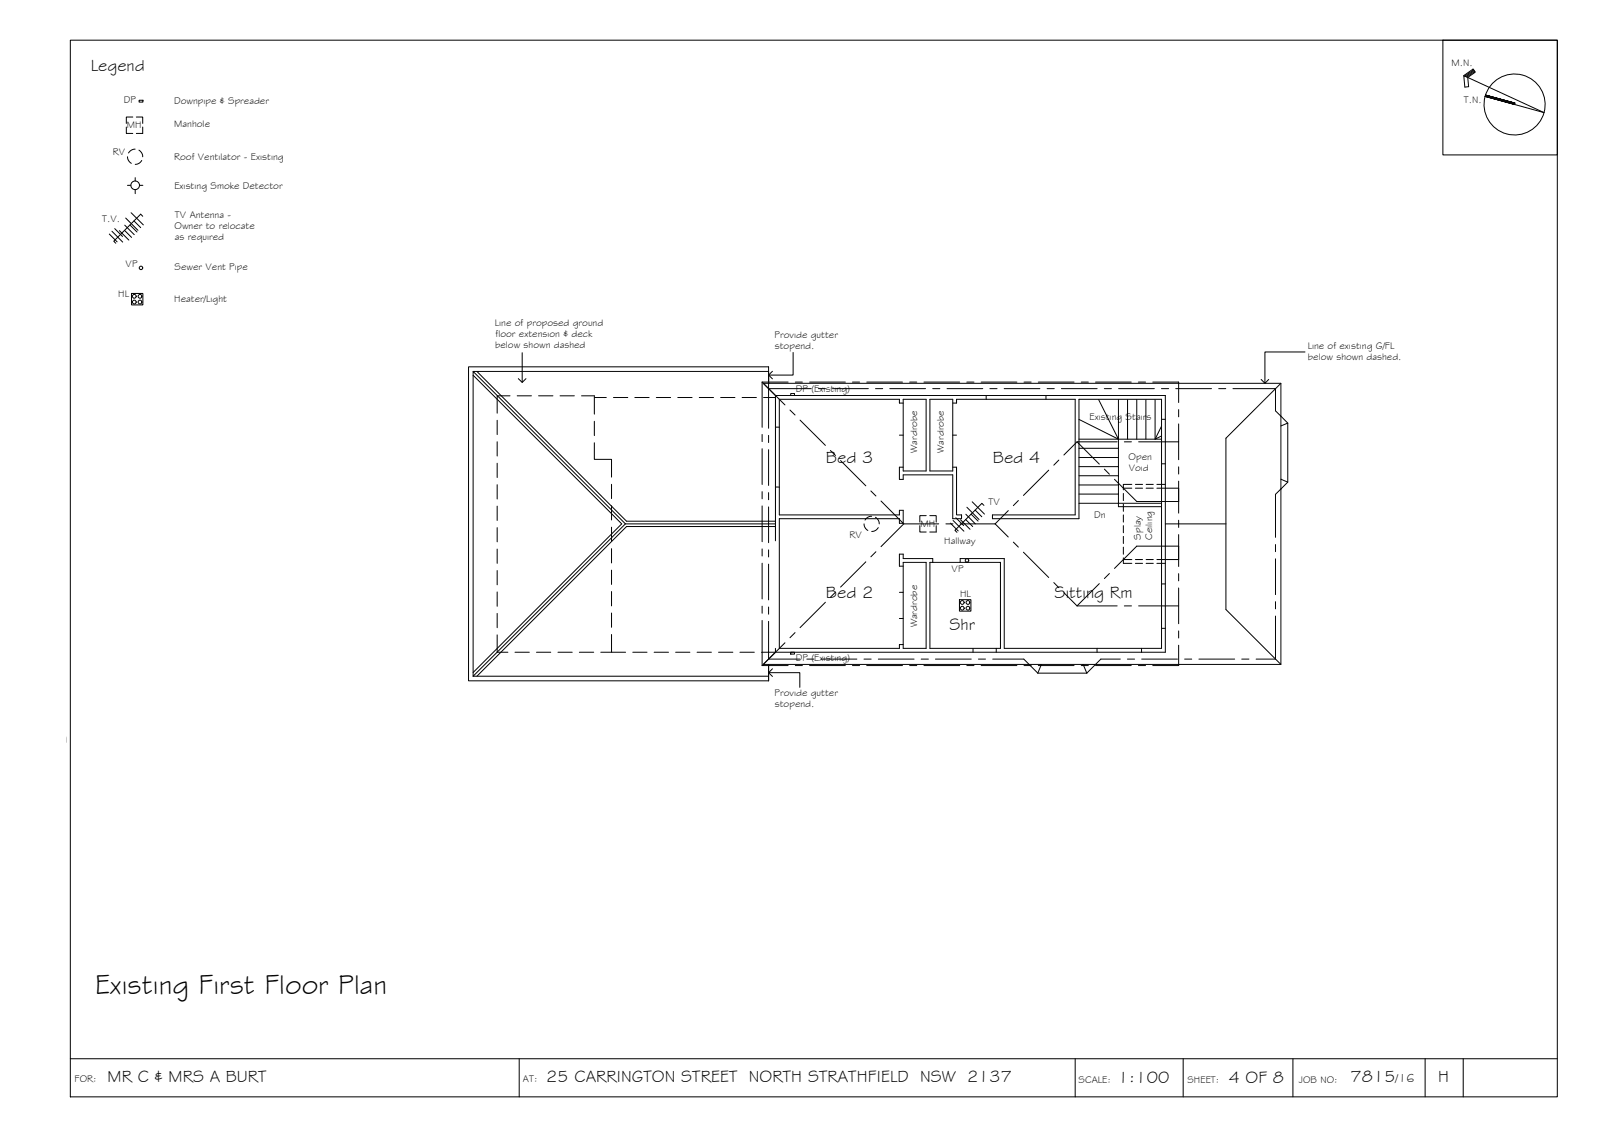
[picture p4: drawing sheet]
<svg xmlns="http://www.w3.org/2000/svg" width="420mm" height="297mm" viewBox="0 0 420 297" stroke-linecap="round" stroke-linejoin="round" font-family="sans-serif">
<!-- layer: BORDER -->
<g fill="none" stroke="#000" stroke-width=".26">
<path d="M18.4 10.5h390v277.1h-390zM378.4 10.5h30v30.1h-30zM383.9 19.8l2.4-1.7 .6 .8-2 1.4 .3 2.4-1 .1-.3-3 21 9.7-15.4-4.2M386.5 18.3l-2.3 1.7M386.7 18.5l-2.3 1.6M386.8 18.7l-2.1 1.5M389.6 24.9l7.7 2.1M18.4 277.6h390M136.2 277.6v10M282 277.6v10M310.3 277.6v10M339.1 277.6v10"/>
<path d="M373.8 277.6v10M383.8 277.6v10"/>
<circle cx="397.2" cy="27.4" r="8"/>
</g>
<!-- layer: SERVICES -->
<g fill="none" stroke="#000" stroke-width=".26">
<path d="M33.1 33.3v1.7h1.7M34.8 30.7h-1.7v1.7M35.4 39.1l-1 .3-.7 .7M35.8 30.7h1.6v1.7M36.4 39.4l.7 .6 .3 1.1M36.5 26.3h1v.5h-1zM37.4 33.3v1.7h-1.6M30.1 59.9l2 2.1M32.7 59l2.5 2.5M33 57.2l3.2 3.2M33.4 48.6h.9M33.5 41.1l.2 .9 .7 .8"/>
<path d="M34.1 59l1.8 1.8M34.4 55.8l3.2 3.2M35.1 57.9l1.8 1.8M35.5 46.6v.9M35.5 49.7v1.1M36.6 48.6h.9M37.2 42.1l-.6 .6-1.1 .4M37.4 56.7l-.5-.6-7.1 7.1 .6 .6M28.7 61.4l2 2M29.4 60.6l2.8 2.9M31.3 60.5l2.5 2.4M32.7 60.4l1.8 1.8"/>
<path d="M34.5 76.9h3v3h-3zM207.4 103.2h1v.5h-1zM226.6 137.3l.2 1 .8 .8M228.6 135.4l-1 .2-.7 .7M229.6 135.6l.7 .7 .3 1M230.3 138.3l-.5 .7-1.2 .3M241.2 137.8v1.7h1.7M242.9 135.2h-1.7v1.7M243.8 135.2h1.7v1.7M245.5 137.8v1.7h-1.7M249.3 137.2l2 2M250 136.5l2.8 2.8"/>
<path d="M250.7 135.7l2 2.1M251.9 136.3l2.5 2.5M253.3 136.2l1.8 1.8M253.3 134.8l2.5 2.5M253.6 133l3.2 3.2M254.7 134.8l1.8 1.8M255 131.6l3.2 3.2M255.7 133.7l1.8 1.8M258 132.5l-.5-.5-7 7 .5 .6M251.6 157.2h3v3h-3zM207.4 171h1v.5h-1z"/>
<circle cx="35.5" cy="48.6" r="1.13"/>
<circle cx="35.2" cy="79.2" r=".5"/>
<circle cx="35.2" cy="77.7" r=".5"/>
<circle cx="36.7" cy="79.2" r=".5"/>
<circle cx="36.7" cy="77.7" r=".5"/>
<circle cx="37" cy="70.2" r=".46"/>
<circle cx="252.4" cy="159.5" r=".5"/>
<circle cx="252.4" cy="157.9" r=".5"/>
<circle cx="253.6" cy="146.9" r=".46"/>
<circle cx="253.9" cy="159.5" r=".5"/>
<circle cx="253.9" cy="157.9" r=".5"/>
</g>
<!-- layer: EXISTING -->
<g fill="none" stroke="#000" stroke-width=".26">
<path d="M203.4 112h1M235.9 114.1h1M236.9 105.7h-1v-1h-31.5v30.3h31.5v-1.2h1v3.4h-1v-1.2h-31.5v34h31.5v-1h1M236.9 104.7h6v18.8h-6zM243.9 104.7h6v18.8h-6zM249.9 105.7h1v-1h31.1v30.3h-21.7v1h22.7v-31.3h21.6v65.3h-41.2v-23.6h-11.6v1M249.9 114.1h1M258.6 103.7v1M274.3 103.7v1M283 115.1h21.6M283 117.5h10.3M283 119.9h10.3"/>
<path d="M288.1 104.8l5.2 10.3-10.3-5.1M293.3 104.8v28h11.3M295.7 104.8v10.3M298.1 104.8v10.3M300.5 104.8v10.3M302.9 104.8v10.3M304.6 111.7l-1.7 3.4 1.7-.8M304.6 109.9h1M203.4 127.7h1M236.9 122.5h-1v3.2h1v-1.2h13v11.5h2.3v-1h-1.3v-12.5h-1M283 122.3h10.3M283 124.7h10.3"/>
<path d="M283 127.1h10.3M283 129.5h10.3M283 131.9h21.6M294.6 129.4v1.8M294.6 132.2v1.9M294.6 135v1.9M294.6 137.8v1.9M294.6 128h2.2M296.8 127h-2.2v1.4M297.8 127h1.9M297.8 128h1.9M300.6 127h1.9"/>
<path d="M300.6 128h1.9M303.4 127h2.2M303.4 128h2.2M304.6 121.6h1M203.4 141.8v-38.1h102.2v67.3h-102.2v-1M235.9 155.3h1M236.9 147.4h6v22.6h-6zM243.9 147.4h18.5v22.6h-18.5zM244.6 147.4v-1h-7.7v-1.1h-1v3.1h1M294.6 146.3v1.4h2.2M294.6 146.7h2.2M294.6 140.6v1.9"/>
<path d="M294.6 143.4v1.9M297.8 147.7h1.9M297.8 146.7h1.9M300.6 147.7h1.9M300.6 146.7h1.9M303.4 147.7h2.2M303.4 146.7h2.2M304.6 153.1h1M235.9 162.2h1M255.2 170v1M261.3 170v1M287.7 170v1"/>
<path d="M299.4 170v1M304.6 164.7h1"/>
</g>
<!-- layer: ROOFPLAN EXIST. -->
<g fill="none" stroke="#000" stroke-width=".26">
<path d="M199.9 100.2h6.8M199.9 100.2v11.8M199.9 113.9v1.9M199.9 117.6v9.4M199.9 100.2l6 6M203.4 103.7l-3.2-3.2h135.7v73.7h-135.7l3.2-3.2M207.2 107.5l1.3 1.3M208.6 100.2h1.8M209.8 110.1l6.7 6.7M212.3 100.2h9.4M217.8 118.1l1.3 1.3M223.6 100.2h1.9"/>
<path d="M227.3 100.2h9.4M238.6 100.2h1.8M242.3 100.2h9.4M253.6 100.2h1.8M257.3 100.2h9.4M268.6 100.2h1.9M272.3 100.2h9.4M282.5 115.8h10.5M282.5 115.8l5.8 5.9M282.5 115.8l-3.5 3.5M283.6 100.2h1.8M287.3 100.2h9.4"/>
<path d="M294.9 115.8h1.8M298.6 100.2h1.8M298.6 115.8h10.5M302.3 100.2h6.8v5.3M309.1 107.4v1.9M309.1 111.1v9.4M335.9 109.1l1.8 1.8M335.9 100.5l-14.4 14.4v44.9l14.4 14.4M337.7 110.9v15.5l-1.8 1.8M337.7 110.9l-1.8 .8M199.9 128.9v1.9M199.9 132.6v9.4"/>
<path d="M220.5 120.7l6.6 6.7M228.4 128.7l1.3 1.3M231.1 131.4l5.9 5.9M237 137.3l-5.9 6M237 137.3h9.2M248.1 137.3h1.8M251.8 137.3h9.2M261 137.3l3.4 3.5M264.4 133.9l-3.4 3.4M267.1 131.2l-1.3 1.4M275 123.3l-6.6 6.6M277.7 120.6l-1.3 1.4"/>
<path d="M289.7 123l1.3 1.3M292.3 125.7l5.8 5.8h11v-5.4M305.6 128h3.5v6.5M305.6 137.3h15.9M309.1 122.4v1.9M309.1 136.4v1.9M335.9 125.6l1.8 .8M199.9 143.9v1.9M199.9 147.7v9.3M199.9 158.9v1.9M216.5 157.9l-6.7 6.6M219.1 155.3l-1.3 1.3"/>
<path d="M227.1 147.3l-6.6 6.6M229.7 144.6l-1.3 1.4M265.8 142.1l1.3 1.3M268.4 144.8l6.6 6.6M276.4 152.7l1.3 1.4M279 155.4l3.5 3.4M282.5 158.8h10.5M288.3 153l-5.8 5.8M291 150.4l-1.3 1.3M294.9 158.8h1.8M298.6 158.8h10.5M305.6 146.7h3.5"/>
<path d="M309.1 140.2v8.3M309.1 150.4v1.9M309.1 154.1v9.4M309.1 143.2h-11l-5.8 5.8M199.9 174.5h6.8M199.9 162.7v11.8M205.9 168.5l-6 6M208.5 165.9l-1.3 1.3M208.6 174.5h1.8M212.3 174.5h9.4M223.6 174.5h1.9M227.3 174.5h9.4"/>
<path d="M238.6 174.5h1.8M242.3 174.5h9.4M253.6 174.5h1.8M257.3 174.5h9.4M268.6 174.5h1.9M269.9 174.2l2.3 2.3M272.2 176.5h12.8M272.3 174.5h9.4M273.1 174.2l-.9 2.3M283.6 174.5h1.8M284.1 174.2l.9 2.3M287.3 174.5h9.4"/>
<path d="M287.3 174.2l-2.3 2.3M298.6 174.5h1.8M309.1 169.2v5.3h-6.8M309.1 165.4v1.9"/>
</g>
<!-- layer: BORDER -->
<g fill="#000" stroke="#000" stroke-width=".26">
<path d="M389.5 25.3l7.8 2zM389.6 25l7.7 2.3-7.8-2z"/>
<path d="M389.6 25l7.7 2.3v-.3zM389.6 24.9l7.7 2.1z"/>
</g>
<!-- layer: NEWWORK -->
<g fill="none" stroke="#000" stroke-width=".26">
<path d="M124.1 97.4h77.5v3.1v-4.3h-78.7v82.3h78.7M124.1 98.4l39 38.9-39 39M125.1 97.4l39.2 39.2h39.1M130.4 110.2v3.7M130.4 115.8v3.8M133.8 103.8h-3.4v4.5M135.6 103.8h3.8M141.3 103.8h3.7M146.9 103.8h3.7M152.5 103.8h3.4v.4M155.9 116.1v4.3h4.5v4.7M155.9 110.4v3.8"/>
<path d="M159 104.2h-3.1v4.4M160.9 104.2h3.7M166.5 104.2h3.8M172.1 104.2h3.8M177.8 104.2h3.7M183.4 104.2h3.7M189 104.2h3.8M194.6 104.2h3.8M200.3 104.2h3.1M130.4 121.4v3.8M130.4 127.1v3.7M130.4 132.7v3.8"/>
<path d="M130.4 138.3v3.8M160.4 127v3.7M160.4 132.6v3.7M160.4 138.2v3.8M164 137.3l-39.9-39.9v79.9M164 137.3l-39.9 40M164 137.3h39.4M203.4 138h-39.1l-39.2 39.3M130.4 143.9v3.8M130.4 149.6v3.7M130.4 155.2v3.8M160.4 143.8v3.8"/>
<path d="M160.4 149.5v3.7M160.4 155.1v3.7M124.1 177.3h77.5M130.4 166.4v4.6h2.8M130.4 160.8v3.8M135.1 171h3.7M140.7 171h3.7M146.3 171h3.8M151.9 171h3.8M157.6 171h2.8M160.4 166.3v4.7h3.7M160.4 160.7v3.8"/>
<path d="M166 171h3.7M171.6 171h3.7M177.2 171h3.7M182.8 171h3.8M188.5 171h3.7M194.1 171h3.7M199.7 171h3.7M201.6 174.2v4.3z"/>
</g>
<!-- layer: 0 -->
<path d="M135.9 99.3l1.1 1 1-1M137 92.5v7.8M202.6 97.3l-1 1 1 1M208 92.4v5.9h-6.4M330.8 99.5l1 1 .9-1M342.3 92.3h-10.5v8.2M201.6 176.4h8.2v3.8M202.6 175.3l-1 1.1 1 .9" fill="none" stroke="#000" stroke-width=".26"/>
<!-- layer: ROOFPLAN NEW -->
<g fill="none" stroke="#000" stroke-width=".26">
<path d="M201.6 97.9v14.4M201.6 101.9h11.2M201.6 114.1v1.9M201.6 117.9v9.4M214.6 101.9h1.9M218.4 101.9h9.3M229.6 101.9h1.9M233.4 101.9h9.3M244.6 101.9h1.9M248.4 101.9h9.4M259.6 101.9h1.9M263.4 101.9h9.3"/>
<path d="M274.6 101.9h1.9M278.4 101.9h9.3M289.6 101.9h1.9M293.4 101.9h9.4M304.6 101.9h1.9M308.4 101.9h9.3M319.6 101.9h1.9M323.4 101.9h11.1v5.8l1.4 1.4M201.6 129.2v1.8M201.6 132.9v9.4M335.9 128.2l-1.4 1.4v11.3M201.6 144.2v1.8"/>
<path d="M201.6 147.9v9.4M201.6 159.1v1.9M334.5 142.8v1.8M334.5 146.5v9.4M334.5 157.7v1.9M201.6 162.9v9.9h8.1M211.6 172.8h1.9M215.4 172.8h9.3M226.6 172.8h1.9M230.4 172.8h9.3M241.6 172.8h1.9M245.3 172.8h9.4"/>
<path d="M256.6 172.8h1.9M260.4 172.8h8.1l1.4 1.4M293.8 172.8h-5.1l-1.4 1.4M295.7 172.8h1.9M299.4 172.8h9.4M310.7 172.8h1.9M314.4 172.8h9.4M325.7 172.8h1.9M334.5 161.5v11.3h-5.1"/>
</g>
<text font-size="7.5" x="25" y="260.6">Existing First Floor Plan</text>
<g font-size="4.5">
<text x="23.8" y="18.5">Legend</text>
<text x="216.6" y="121.3">Bed 3</text>
<text x="260.4" y="121.3">Bed 4</text>
<text x="216.6" y="156.8">Bed 2</text>
<text x="276.6" y="156.9">Sitting Rm</text>
<text x="249" y="165.1">Shr</text>
<text x="28.2" y="283.6">MR C &amp; MRS A BURT</text>
<text x="143.3" y="283.6">25 CARRINGTON STREET NORTH STRATHFIELD NSW 2137</text>
<text x="293.2" y="283.9">1:100</text>
<text x="322.3" y="283.9">4 OF 8</text>
<text x="354.2" y="283.8">7815</text>
<text x="377.2" y="283.7">H</text>
</g>
<text font-size="3.2" x="366" y="283.8">/16</text>
<g font-size="2.6">
<text x="380.7" y="17.3">M.N.</text>
<text x="32.5" y="27">DP</text>
<text x="45.7" y="27.3">Downpipe &amp; Spreader</text>
<text x="383.9" y="27">T.N.</text>
<text x="33.3" y="33.6">MH</text>
<text x="45.7" y="33.2">Manhole</text>
<text x="29.6" y="40.6">RV</text>
<text x="45.7" y="42">Roof Ventilator - Existing</text>
<text x="45.7" y="49.5">Existing Smoke Detector</text>
<text x="26.8" y="58.3">T.V.</text>
<text x="45.9" y="57.2">TV Antenna -</text>
<text x="45.8" y="60.1">Owner to relocate</text>
<text x="45.8" y="63">as required</text>
<text x="32.9" y="70.1">VP</text>
<text x="45.8" y="70.9">Sewer Vent Pipe</text>
<text x="31" y="77.7">HL</text>
<text x="45.7" y="79.1">Heater/Light</text>
<text x="129.8" y="85.4">Line of proposed ground</text>
<text x="130" y="88.4">floor extension &amp; deck</text>
<text x="203.2" y="88.5">Provide gutter</text>
<text x="129.8" y="91.3">below shown dashed</text>
<text x="203.2" y="91.5">stopend.</text>
<text x="343" y="91.6">Line of existing G/FL</text>
<text x="343" y="94.5">below shown dashed.</text>
<text x="208.7" y="102.9">DP (Existing)</text>
<text x="285.7" y="110.1">Existing Stairs</text>
<text x="240.6" y="118.7" transform="rotate(-90 240.6 118.7)">Wardrobe</text>
<text x="247.6" y="118.7" transform="rotate(-90 247.6 118.7)">Wardrobe</text>
<text x="296" y="120.6">Open</text>
<text x="296" y="123.5">Void</text>
<text x="259.3" y="132.3">TV</text>
<text x="286.9" y="135.8">Dn</text>
<text x="222.8" y="141.2">RV</text>
<text x="241.4" y="138.1">MH</text>
<text x="247.6" y="142.6">Hallway</text>
<text x="299.2" y="141.4" transform="rotate(-90 299.2 141.4)">Splay</text>
<text x="302.2" y="141.5" transform="rotate(-90 302.2 141.5)">Ceiling</text>
<text x="249.6" y="149.9">VP</text>
<text x="251.8" y="156.4">HL</text>
<text x="240.6" y="164.5" transform="rotate(-90 240.6 164.5)">Wardrobe</text>
<text x="208.7" y="173.3">DP (Existing)</text>
<text x="203.2" y="182.5">Provide gutter</text>
<text x="203.2" y="185.4">stopend.</text>
<text x="0" y="194.3">ector - Existing</text>
<text x="19.6" y="283.8">FOR:</text>
<text x="137.2" y="283.6">AT:</text>
<text x="282.9" y="283.9">SCALE:</text>
<text x="311.5" y="283.9">SHEET:</text>
<text x="340.7" y="283.9">JOB NO:</text>
</g>
</svg>
